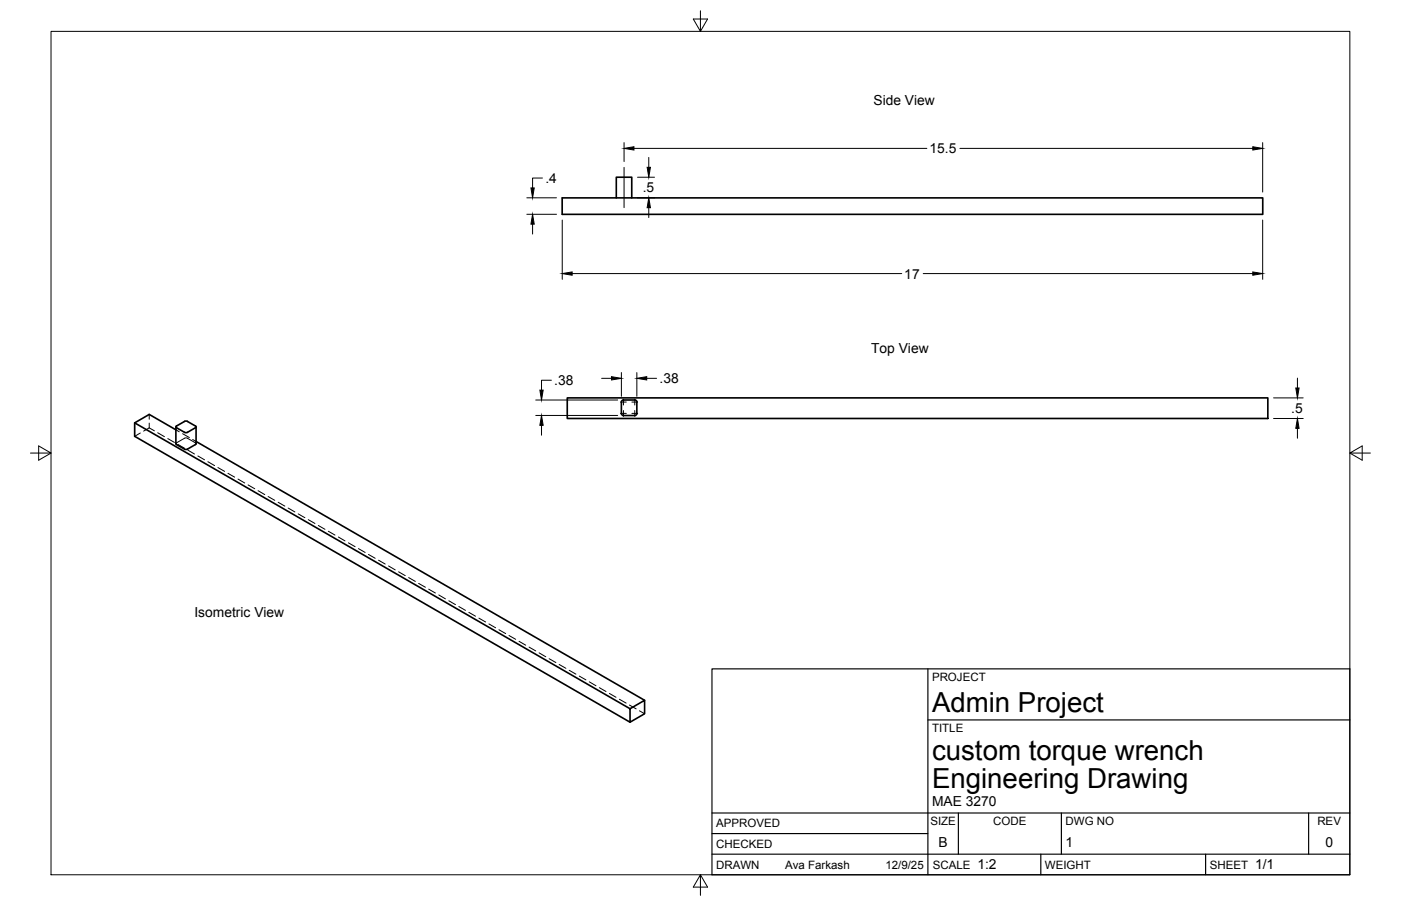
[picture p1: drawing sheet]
<svg xmlns="http://www.w3.org/2000/svg" width="432mm" height="279mm" viewBox="0 0 432 279" stroke-linecap="round" stroke-linejoin="round" font-family="sans-serif">
<!-- layer: Visible -->
<g fill="none" stroke="#000" stroke-width=".51">
<path d="M173.3 61h215.9v5.1h-215.9zM189.9 61v-6.3h4.8v6.3M41.5 130.4l152.7 88.2M54.2 131.6v5.2l.2 .3 2.5 1.4 .6 .1 3-1.8M54.2 132.5l-8.2-4.7-4.5 2.6v4.2l152.7 88.1M56.9 129.9h.9M56.9 130l-2.5 1.4-.2 .3 3 1.7 .6-.1 2.6-1.6-.1-.3-2.5-1.4M60.4 136.1l138.3 79.9M60.4 131.6v5.2M174.8 122.7h216v6.4h-216zM196.3 124v3.5M196.3 124l-.2-.5-.5-.1-3.4-.1-.5 .2-.2 .5v3.5l.2 .5 .5 .1h3.4l.5-.1 .2-.5"/>
<path d="M194.2 218.6l4.5-2.6v4.1l-4.5 2.6z"/>
</g>
<!-- layer: Hidden -->
<g fill="none" stroke="#000" stroke-width=".31">
<path d="M43.2 133.5l-1.7 1.1M46 132l-1.7 .9M46 127.8v1.5M46 130.5v1.5M46 132l1.6 .9M48.6 133.5l2.1 1.2M51.7 135.3l2.1 1.1M54.2 136.8l2.9-1.8 .7 .1 2.6 1.7M54.2 132.5l1 .7M54.8 137l2.1 1.2M56.3 133.8l2.1 1.1M57.9 138.8l2 1.2"/>
<path d="M59.4 135.5l1 .6M61 140.6l2 1.2M64.1 142.4l2 1.2M67.2 144.2l2 1.2M70.3 146l2 1.2M73.4 147.7l2 1.2M76.5 149.5l2 1.2M79.5 151.3l2.1 1.2M82.6 153.1l2.1 1.2M85.7 154.9l2.1 1.2M88.8 156.7l2.1 1.2M91.9 158.5l2.1 1.2"/>
<path d="M95 160.3l2.1 1.1M98.1 162.1l2.1 1.1M101.2 163.8l2.1 1.2M104.3 165.6l2 1.2M107.4 167.4l2.1 1.2M110.5 169.2l2 1.2M113.6 171l2 1.2M116.7 172.8l2 1.1M119.8 174.5l2 1.2M122.9 176.3l2 1.2M125.9 178.1l2.1 1.2M129 179.9l2.1 1.2"/>
<path d="M132.1 181.7l2.1 1.2M135.2 183.5l2.1 1.2M138.3 185.3l2.1 1.2M141.4 187l2.1 1.2M144.5 188.8l2.1 1.2M147.6 190.6l2.1 1.2M150.7 192.4l2.1 1.2M153.8 194.2l2.1 1.2M156.9 196l2 1.2M160 197.8l2 1.2M163.1 199.6l2 1.1M166.2 201.3l2 1.2"/>
<path d="M169.2 203.1l2.1 1.2M172.3 204.9l2.1 1.2M175.4 206.7l2.1 1.2M178.5 208.5l2.1 1.2M181.6 210.3l2.1 1.2M184.7 212.1l2.1 1.2M187.8 213.8l2.1 1.2M190.9 215.6l2.1 1.2M194 217.4l2.1 1.2M197.1 219.2l1.6 .9"/>
</g>
<!-- layer: Border -->
<path d="M15.7 9.7h400.3v260.1h-400.3zM215.9 3.3v6.4l-2.2-3.8h4.4l-2.2 3.8M9.4 139.7h6.3l-3.8-2.2v4.4l3.8-2.2M416 139.7l3.8 2.2v-4.4l-3.8 2.2h6.4M215.9 269.8l2.2 3.8h-4.4l2.2-3.8v6.3" fill="none" stroke="#000" stroke-width=".31"/>
<!-- layer: Titleblock -->
<path d="M219.4 206.3h196.6v63.5h-196.6zM286 206.3v63.5M286 222h130M219.4 257.1h66.6M219.4 250.7h196.6M295.4 250.7v12.7M327.1 250.7v12.7M403.3 250.7v12.7M219.4 263.4h196.6M320.8 263.4v6.4M371.6 263.4v6.4" fill="none" stroke="#000" stroke-width=".36"/>
<!-- layer: Smart Centers -->
<path d="M192.3 51.6v12.5M191.3 124h1.7M191.3 127.5h1.7M192.2 123.1v1.8M192.2 126.6v1.8M194.8 124h1.7M194.8 127.5h1.7M195.6 123.1v1.8M195.6 126.6v1.8" fill="none" stroke="#000" stroke-width=".31"/>
<!-- layer: FD_Dimensions -->
<g fill="none" stroke="#000" stroke-width=".31">
<path d="M167.2 54.9h-3.1v3.1M192.3 44v5.8M195.4 45.8h90.3M196.5 54.7h5.2M200 48.6v3M295.8 45.8h90.3M389.2 44v15.2M162.4 61h9.1M162.4 66.1h9.1M164.1 69.1v3.1M173.3 67.9v18.2M196.5 61h5.2"/>
<path d="M200 64.1v3M389.2 67.9v18.2M176.3 84.4h101.6M284.5 84.4h101.6M169.9 117.3h-3v3M185.4 116.7h3.1M191.5 114.9v7.3M196.3 114.9v7.3M199.3 116.7h3.1M399.9 116.6v3.1M165.1 128.1h25.3M165.1 123.4h25.3"/>
<path d="M166.9 131.2v3M392.5 129.1h9.2M392.5 122.7h9.2M399.9 132.1v3"/>
</g>
<g fill="#000" stroke="#000" stroke-width=".31">
<path d="M163.6 58h1.1l-.6 3zM192.3 45.8l3.1-.5v1zM199.5 51.6h1l-.5 3.1zM386.1 45.3l3.1 .5-3.1 .5zM164.1 66.1l.6 3h-1.1zM200 61l.5 3.1h-1zM173.3 84.4l3-.5v1zM386.1 83.9l3.1 .5-3.1 .5zM188.5 116.2l3 .5-3 .5zM196.3 116.7l3-.5v1zM399.4 119.7h1l-.5 3zM166.9 128.1l.5 3.1h-1z"/>
<path d="M166.4 120.3h1l-.5 3.1zM399.9 129.1l.5 3h-1z"/>
</g>
<g font-size="8.5">
<text x="287.3" y="219.5">Admin Project</text>
<text x="287.3" y="234.5">custom torque wrench</text>
<text x="287.3" y="243.1">Engineering Drawing</text>
</g>
<g font-size="4.3">
<text x="269.2" y="32.4">Side View</text>
<text x="286.5" y="47.3">15.5</text>
<text x="168.1" y="56.4">.4</text>
<text x="198.1" y="59.3">.5</text>
<text x="278.7" y="85.9">17</text>
<text x="268.5" y="108.8">Top View</text>
<text x="170.8" y="118.8">.38</text>
<text x="203.3" y="118.2">.38</text>
<text x="398" y="127.4">.5</text>
<text x="59.9" y="190.2">Isometric View</text>
<text x="287.3" y="248.7">MAE 3270</text>
<text x="289.3" y="261.2">B</text>
<text x="328.4" y="261.2">1</text>
<text x="408.5" y="261.2">0</text>
<text x="301.2" y="268.1">1:2</text>
<text x="386.8" y="268.1">1/1</text>
</g>
<g font-size="3.5">
<text x="287.3" y="210.1">PROJECT</text>
<text x="287.3" y="225.8">TITLE</text>
<text x="220.7" y="255.2">APPROVED</text>
<text x="286.7" y="254.5">SIZE</text>
<text x="306.1" y="254.5">CODE</text>
<text x="328.4" y="254.5">DWG NO</text>
<text x="406" y="254.5">REV</text>
<text x="220.7" y="261.5">CHECKED</text>
<text x="220.7" y="267.9">DRAWN</text>
<text x="242" y="267.9">Ava Farkash</text>
<text x="272.9" y="267.9">12/9/25</text>
<text x="287.5" y="267.9">SCALE</text>
<text x="322.1" y="267.9">WEIGHT</text>
<text x="372.9" y="267.9">SHEET</text>
</g>
</svg>
